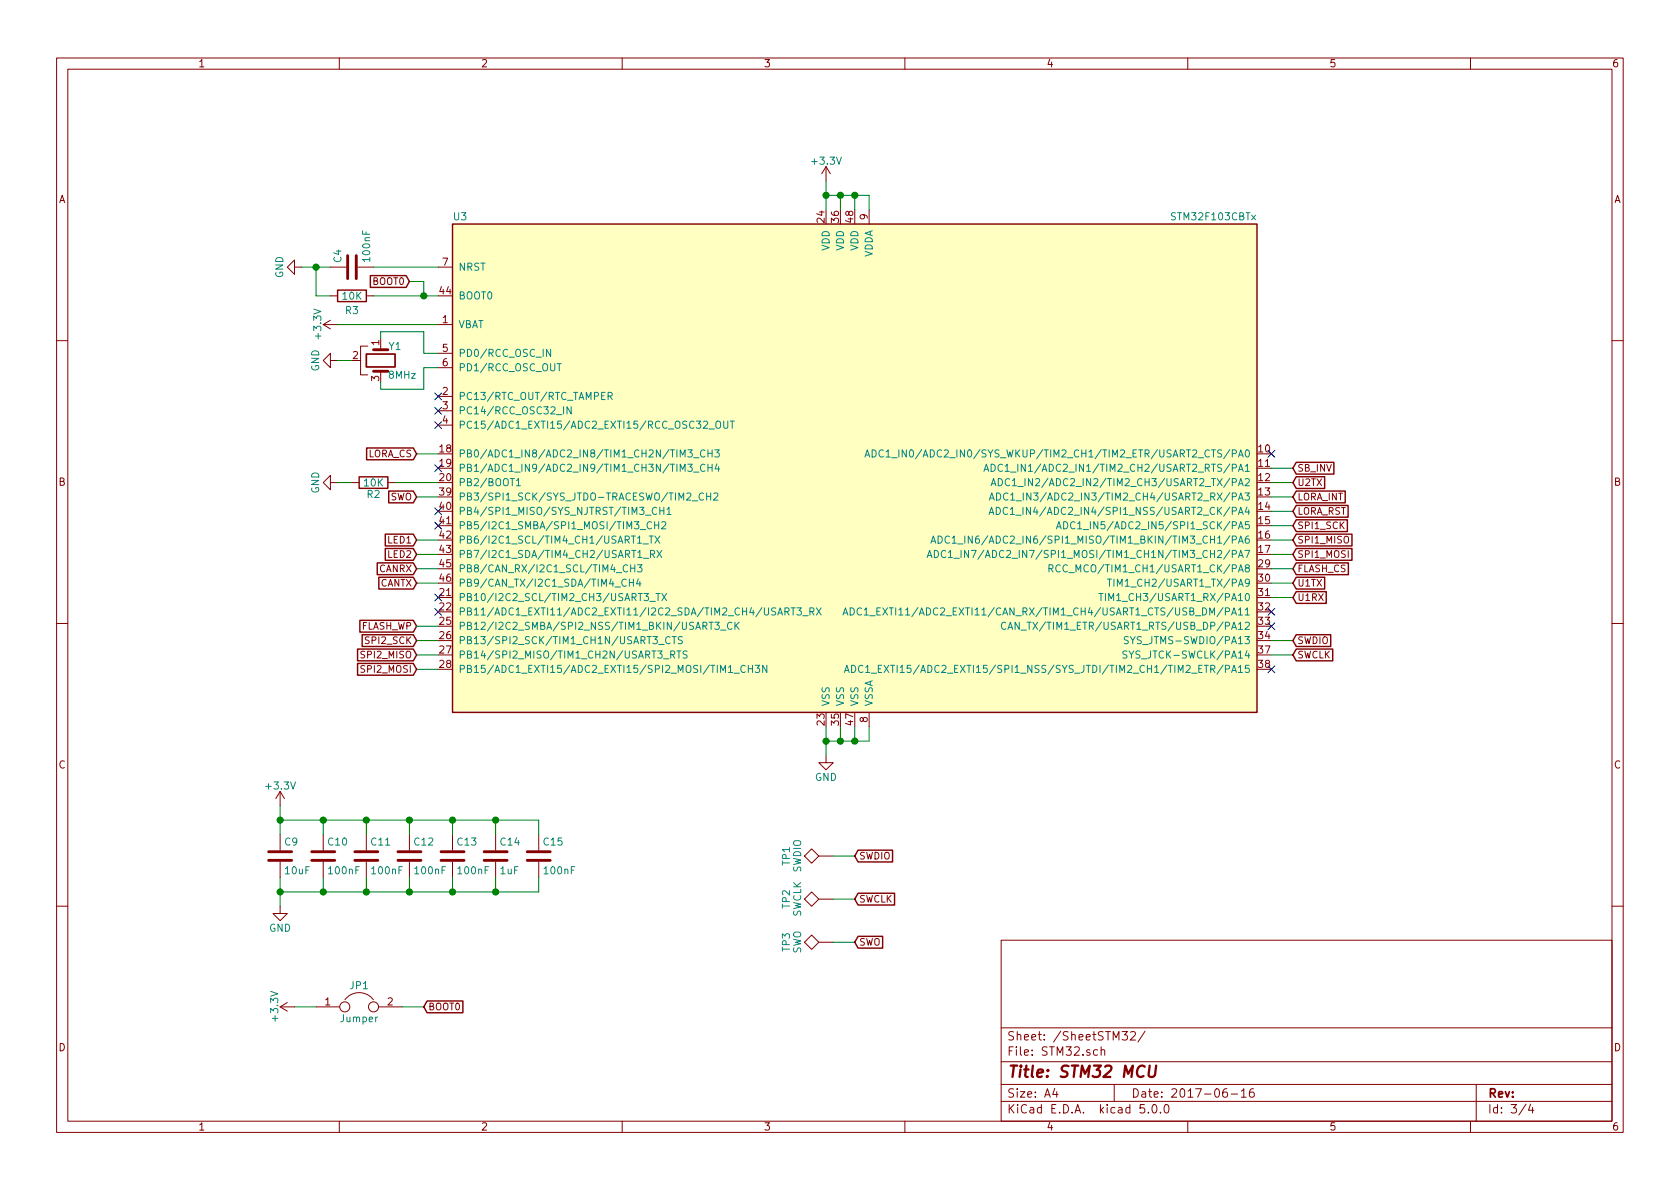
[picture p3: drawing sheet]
EESchema Schematic File Version 4
LIBS:LoRaModem-cache
EELAYER 26 0
EELAYER END
$Descr A4 11693 8268
encoding utf-8
Sheet 3 4
Title "STM32 MCU"
Date "2017-06-16"
Rev ""
Comp ""
Comment1 ""
Comment2 ""
Comment3 ""
Comment4 ""
$EndDescr
$Comp
L LoRaModem-cache:STM32F103CBTx U3
U 1 1
P 5950 3250
F 0 "U3" H 3150 4975 50  0000 L BNN
F 1 "STM32F103CBTx" H 8750 4975 50  0000 R BNN
F 2 "Housings_QFP:LQFP-48_7x7mm_Pitch0.5mm" H 8750 4925 50  0001 R TNN
F 3 "" H 5950 3250 50  0001 C CNN
	1    5950 3250
	1    0    0    -1  
$EndComp
$Comp
L LoRaModem-cache:+3.3V #PWR08
U 1 1
P 5750 1250
AR Path="/59414BC4" Ref="#PWR08"  Part="1" 
AR Path="/59414ABE/59414BC4" Ref="#PWR08"  Part="1" 
F 0 "#PWR08" H 5750 1100 50  0001 C CNN
F 1 "+3.3V" H 5750 1390 50  0000 C CNN
F 2 "" H 5750 1250 50  0001 C CNN
F 3 "" H 5750 1250 50  0001 C CNN
	1    5750 1250
	1    0    0    -1  
$EndComp
Wire Wire Line
	5750 1250 5750 1350
Wire Wire Line
	5750 1350 5850 1350
Wire Wire Line
	6050 1350 6050 1450
Connection ~ 5750 1350
Wire Wire Line
	5950 1450 5950 1350
Connection ~ 5950 1350
Wire Wire Line
	5850 1450 5850 1350
Connection ~ 5850 1350
$Comp
L LoRaModem-cache:GND #PWR09
U 1 1
P 5750 5250
F 0 "#PWR09" H 5750 5000 50  0001 C CNN
F 1 "GND" H 5750 5100 50  0000 C CNN
F 2 "" H 5750 5250 50  0001 C CNN
F 3 "" H 5750 5250 50  0001 C CNN
	1    5750 5250
	1    0    0    -1  
$EndComp
Wire Wire Line
	5750 5050 5750 5150
Wire Wire Line
	5750 5150 5850 5150
Wire Wire Line
	6050 5150 6050 5050
Connection ~ 5750 5150
Wire Wire Line
	5950 5050 5950 5150
Connection ~ 5950 5150
Wire Wire Line
	5850 5050 5850 5150
Connection ~ 5850 5150
$Comp
L LoRaModem-cache:C C4
U 1 1
P 2450 1850
F 0 "C4" H 2475 1950 50  0000 L CNN
F 1 "100nF" H 2475 1750 50  0000 L CNN
F 2 "STD_SMD:C_0603_HandSoldering" H 2488 1700 50  0001 C CNN
F 3 "" H 2450 1850 50  0001 C CNN
	1    2450 1850
	0    -1   -1   0   
$EndComp
Wire Wire Line
	2600 1850 3050 1850
$Comp
L LoRaModem-cache:R R3
U 1 1
P 2450 2050
F 0 "R3" V 2550 2050 50  0000 C CNN
F 1 "10K" V 2450 2050 50  0000 C CNN
F 2 "STD_SMD:R_0603_HandSoldering" V 2380 2050 50  0001 C CNN
F 3 "" H 2450 2050 50  0001 C CNN
	1    2450 2050
	0    1    1    0   
$EndComp
Wire Wire Line
	2600 2050 2950 2050
$Comp
L LoRaModem-cache:GND #PWR010
U 1 1
P 2100 1850
F 0 "#PWR010" H 2100 1600 50  0001 C CNN
F 1 "GND" H 2100 1700 50  0000 C CNN
F 2 "" H 2100 1850 50  0001 C CNN
F 3 "" H 2100 1850 50  0001 C CNN
	1    2100 1850
	0    1    1    0   
$EndComp
Wire Wire Line
	2100 1850 2200 1850
Wire Wire Line
	2300 2050 2200 2050
Wire Wire Line
	2200 2050 2200 1850
Connection ~ 2200 1850
$Comp
L LoRaModem-cache:+3.3V #PWR011
U 1 1
P 2350 2250
AR Path="/59414F25" Ref="#PWR011"  Part="1" 
AR Path="/59414ABE/59414F25" Ref="#PWR011"  Part="1" 
F 0 "#PWR011" H 2350 2100 50  0001 C CNN
F 1 "+3.3V" H 2350 2390 50  0000 C CNN
F 2 "" H 2350 2250 50  0001 C CNN
F 3 "" H 2350 2250 50  0001 C CNN
	1    2350 2250
	0    -1   -1   0   
$EndComp
Wire Wire Line
	2350 2250 3050 2250
$Comp
L LoRaModem-cache:R R2
U 1 1
P 2600 3350
F 0 "R2" V 2680 3350 50  0000 C CNN
F 1 "10K" V 2600 3350 50  0000 C CNN
F 2 "STD_SMD:R_0603_HandSoldering" V 2530 3350 50  0001 C CNN
F 3 "" H 2600 3350 50  0001 C CNN
	1    2600 3350
	0    1    1    0   
$EndComp
Wire Wire Line
	2750 3350 3050 3350
$Comp
L LoRaModem-cache:GND #PWR012
U 1 1
P 2350 3350
F 0 "#PWR012" H 2350 3100 50  0001 C CNN
F 1 "GND" H 2350 3200 50  0000 C CNN
F 2 "" H 2350 3350 50  0001 C CNN
F 3 "" H 2350 3350 50  0001 C CNN
	1    2350 3350
	0    1    1    0   
$EndComp
Wire Wire Line
	2350 3350 2450 3350
$Comp
L LoRaModem-cache:Crystal_GND2 Y1
U 1 1
P 2650 2500
F 0 "Y1" V 2550 2600 50  0000 C CNN
F 1 "8MHz" V 2750 2650 50  0000 C CNN
F 2 "MurataResonators:CERALOCK-CSTCE" H 2650 2500 50  0001 C CNN
F 3 "" H 2650 2500 50  0001 C CNN
	1    2650 2500
	0    1    1    0   
$EndComp
Wire Wire Line
	3050 2450 2950 2450
Wire Wire Line
	2950 2450 2950 2300
Wire Wire Line
	2950 2300 2650 2300
Wire Wire Line
	2650 2300 2650 2350
Wire Wire Line
	3050 2550 2950 2550
Wire Wire Line
	2950 2550 2950 2700
Wire Wire Line
	2950 2700 2650 2700
Wire Wire Line
	2650 2700 2650 2650
$Comp
L LoRaModem-cache:GND #PWR013
U 1 1
P 2350 2500
F 0 "#PWR013" H 2350 2250 50  0001 C CNN
F 1 "GND" H 2350 2350 50  0000 C CNN
F 2 "" H 2350 2500 50  0001 C CNN
F 3 "" H 2350 2500 50  0001 C CNN
	1    2350 2500
	0    1    1    0   
$EndComp
Wire Wire Line
	2350 2500 2450 2500
Wire Wire Line
	8850 3450 9000 3450
Wire Wire Line
	8850 3550 9000 3550
Wire Wire Line
	8850 3650 9000 3650
Wire Wire Line
	8850 3750 9000 3750
Wire Wire Line
	8850 3850 9000 3850
Text GLabel 9000 3650 2    47   Input ~ 0
SPI1_SCK
Text GLabel 9000 3750 2    47   Input ~ 0
SPI1_MISO
Text GLabel 9000 3850 2    47   Input ~ 0
SPI1_MOSI
Wire Wire Line
	8850 3350 9000 3350
Text GLabel 9000 3350 2    47   Input ~ 0
U2TX
Wire Wire Line
	8850 4050 9000 4050
Wire Wire Line
	8850 4150 9000 4150
Wire Wire Line
	8850 4450 9000 4450
Wire Wire Line
	8850 4550 9000 4550
Text GLabel 9000 4050 2    47   Input ~ 0
U1TX
Text GLabel 9000 4150 2    47   Input ~ 0
U1RX
Text GLabel 9000 4450 2    47   Input ~ 0
SWDIO
Text GLabel 9000 4550 2    47   Input ~ 0
SWCLK
Wire Wire Line
	3050 3450 2900 3450
Text GLabel 2900 3450 0    47   Input ~ 0
SWO
Wire Wire Line
	3050 3150 2900 3150
Wire Wire Line
	3050 3750 2900 3750
Wire Wire Line
	3050 3850 2900 3850
Wire Wire Line
	3050 3950 2900 3950
Wire Wire Line
	3050 4050 2900 4050
Wire Wire Line
	3050 4450 2900 4450
Wire Wire Line
	3050 4550 2900 4550
Wire Wire Line
	3050 4650 2900 4650
Text GLabel 2900 3750 0    47   Input ~ 0
LED1
Text GLabel 2900 3850 0    47   Input ~ 0
LED2
Text GLabel 2900 3950 0    47   Input ~ 0
CANRX
Text GLabel 2900 4050 0    47   Input ~ 0
CANTX
Text GLabel 9000 3950 2    47   Input ~ 0
FLASH_CS
Text GLabel 2900 4450 0    47   Input ~ 0
SPI2_SCK
Text GLabel 2900 4550 0    47   Input ~ 0
SPI2_MISO
Text GLabel 2900 4650 0    47   Input ~ 0
SPI2_MOSI
$Comp
L LoRaModem-cache:C C9
U 1 1
P 1950 5950
F 0 "C9" H 1975 6050 50  0000 L CNN
F 1 "10uF" H 1975 5850 50  0000 L CNN
F 2 "STD_SMD:C_0603_HandSoldering" H 1988 5800 50  0001 C CNN
F 3 "" H 1950 5950 50  0001 C CNN
	1    1950 5950
	1    0    0    -1  
$EndComp
$Comp
L LoRaModem-cache:C C10
U 1 1
P 2250 5950
F 0 "C10" H 2275 6050 50  0000 L CNN
F 1 "100nF" H 2275 5850 50  0000 L CNN
F 2 "STD_SMD:C_0603_HandSoldering" H 2288 5800 50  0001 C CNN
F 3 "" H 2250 5950 50  0001 C CNN
	1    2250 5950
	1    0    0    -1  
$EndComp
$Comp
L LoRaModem-cache:C C11
U 1 1
P 2550 5950
F 0 "C11" H 2575 6050 50  0000 L CNN
F 1 "100nF" H 2575 5850 50  0000 L CNN
F 2 "STD_SMD:C_0603_HandSoldering" H 2588 5800 50  0001 C CNN
F 3 "" H 2550 5950 50  0001 C CNN
	1    2550 5950
	1    0    0    -1  
$EndComp
$Comp
L LoRaModem-cache:C C12
U 1 1
P 2850 5950
F 0 "C12" H 2875 6050 50  0000 L CNN
F 1 "100nF" H 2875 5850 50  0000 L CNN
F 2 "STD_SMD:C_0603_HandSoldering" H 2888 5800 50  0001 C CNN
F 3 "" H 2850 5950 50  0001 C CNN
	1    2850 5950
	1    0    0    -1  
$EndComp
$Comp
L LoRaModem-cache:C C14
U 1 1
P 3450 5950
F 0 "C14" H 3475 6050 50  0000 L CNN
F 1 "1uF" H 3475 5850 50  0000 L CNN
F 2 "STD_SMD:C_0603_HandSoldering" H 3488 5800 50  0001 C CNN
F 3 "" H 3450 5950 50  0001 C CNN
	1    3450 5950
	1    0    0    -1  
$EndComp
$Comp
L LoRaModem-cache:C C15
U 1 1
P 3750 5950
F 0 "C15" H 3775 6050 50  0000 L CNN
F 1 "100nF" H 3775 5850 50  0000 L CNN
F 2 "STD_SMD:C_0603_HandSoldering" H 3788 5800 50  0001 C CNN
F 3 "" H 3750 5950 50  0001 C CNN
	1    3750 5950
	1    0    0    -1  
$EndComp
$Comp
L LoRaModem-cache:GND #PWR014
U 1 1
P 1950 6300
F 0 "#PWR014" H 1950 6050 50  0001 C CNN
F 1 "GND" H 1950 6150 50  0000 C CNN
F 2 "" H 1950 6300 50  0001 C CNN
F 3 "" H 1950 6300 50  0001 C CNN
	1    1950 6300
	1    0    0    -1  
$EndComp
Wire Wire Line
	1950 6100 1950 6200
$Comp
L LoRaModem-cache:+3.3V #PWR015
U 1 1
P 1950 5600
AR Path="/59467263" Ref="#PWR015"  Part="1" 
AR Path="/59414ABE/59467263" Ref="#PWR015"  Part="1" 
F 0 "#PWR015" H 1950 5450 50  0001 C CNN
F 1 "+3.3V" H 1950 5740 50  0000 C CNN
F 2 "" H 1950 5600 50  0001 C CNN
F 3 "" H 1950 5600 50  0001 C CNN
	1    1950 5600
	1    0    0    -1  
$EndComp
Wire Wire Line
	1950 5600 1950 5700
$Comp
L LoRaModem-cache:C C13
U 1 1
P 3150 5950
F 0 "C13" H 3175 6050 50  0000 L CNN
F 1 "100nF" H 3175 5850 50  0000 L CNN
F 2 "STD_SMD:C_0603_HandSoldering" H 3188 5800 50  0001 C CNN
F 3 "" H 3150 5950 50  0001 C CNN
	1    3150 5950
	1    0    0    -1  
$EndComp
Wire Wire Line
	1950 5700 2250 5700
Wire Wire Line
	3750 5700 3750 5800
Connection ~ 1950 5700
Wire Wire Line
	3450 5800 3450 5700
Connection ~ 3450 5700
Wire Wire Line
	3150 5800 3150 5700
Connection ~ 3150 5700
Wire Wire Line
	2850 5800 2850 5700
Connection ~ 2850 5700
Wire Wire Line
	2550 5800 2550 5700
Connection ~ 2550 5700
Wire Wire Line
	2250 5800 2250 5700
Connection ~ 2250 5700
Wire Wire Line
	1950 6200 2250 6200
Wire Wire Line
	3750 6200 3750 6100
Connection ~ 1950 6200
Wire Wire Line
	3450 6100 3450 6200
Connection ~ 3450 6200
Wire Wire Line
	3150 6100 3150 6200
Connection ~ 3150 6200
Wire Wire Line
	2850 6100 2850 6200
Connection ~ 2850 6200
Wire Wire Line
	2550 6100 2550 6200
Connection ~ 2550 6200
Wire Wire Line
	2250 6100 2250 6200
Connection ~ 2250 6200
Text GLabel 2900 3150 0    47   Input ~ 0
LORA_CS
Text GLabel 9000 3450 2    47   Input ~ 0
LORA_INT
Text GLabel 9000 3550 2    47   Input ~ 0
LORA_RST
Wire Wire Line
	9000 3950 8850 3950
Text GLabel 2900 4350 0    47   Input ~ 0
FLASH_WP
$Comp
L LoRaModem-cache:Jumper JP1
U 1 1
P 2500 7000
F 0 "JP1" H 2500 7150 50  0000 C CNN
F 1 "Jumper" H 2500 6920 50  0000 C CNN
F 2 "PCB_Misc:JUMPER_SMALL" H 2500 7000 50  0001 C CNN
F 3 "" H 2500 7000 50  0001 C CNN
	1    2500 7000
	1    0    0    -1  
$EndComp
$Comp
L LoRaModem-cache:+3.3V #PWR016
U 1 1
P 2050 7000
AR Path="/5947C94D" Ref="#PWR016"  Part="1" 
AR Path="/59414ABE/5947C94D" Ref="#PWR016"  Part="1" 
F 0 "#PWR016" H 2050 6850 50  0001 C CNN
F 1 "+3.3V" H 2050 7140 50  0000 C CNN
F 2 "" H 2050 7000 50  0001 C CNN
F 3 "" H 2050 7000 50  0001 C CNN
	1    2050 7000
	0    -1   -1   0   
$EndComp
Wire Wire Line
	2050 7000 2200 7000
Wire Wire Line
	2800 7000 2950 7000
Text GLabel 2950 7000 2    47   Input ~ 0
BOOT0
Wire Wire Line
	2950 2050 2950 1950
Wire Wire Line
	2950 1950 2850 1950
Connection ~ 2950 2050
Text GLabel 2850 1950 0    47   Input ~ 0
BOOT0
Wire Wire Line
	8850 3250 9000 3250
Text GLabel 9000 3250 2    47   Input ~ 0
SB_INV
$Comp
L LoRaModem-cache:TEST TP1
U 1 1
P 5800 5950
F 0 "TP1" H 5800 6250 50  0000 C BNN
F 1 "SWDIO" H 5800 6200 50  0000 C CNN
F 2 "PCB_Misc:TESTPAD_SMALL" H 5800 5950 50  0001 C CNN
F 3 "" H 5800 5950 50  0001 C CNN
	1    5800 5950
	0    -1   -1   0   
$EndComp
$Comp
L LoRaModem-cache:TEST TP2
U 1 1
P 5800 6250
F 0 "TP2" H 5800 6550 50  0000 C BNN
F 1 "SWCLK" H 5800 6500 50  0000 C CNN
F 2 "PCB_Misc:TESTPAD_SMALL" H 5800 6250 50  0001 C CNN
F 3 "" H 5800 6250 50  0001 C CNN
	1    5800 6250
	0    -1   -1   0   
$EndComp
$Comp
L LoRaModem-cache:TEST TP3
U 1 1
P 5800 6550
F 0 "TP3" H 5800 6850 50  0000 C BNN
F 1 "SWO" H 5800 6800 50  0000 C CNN
F 2 "PCB_Misc:TESTPAD_SMALL" H 5800 6550 50  0001 C CNN
F 3 "" H 5800 6550 50  0001 C CNN
	1    5800 6550
	0    -1   -1   0   
$EndComp
Wire Wire Line
	5800 5950 5950 5950
Wire Wire Line
	5800 6250 5950 6250
Wire Wire Line
	5800 6550 5950 6550
Text GLabel 5950 5950 2    47   Input ~ 0
SWDIO
Text GLabel 5950 6250 2    47   Input ~ 0
SWCLK
Text GLabel 5950 6550 2    47   Input ~ 0
SWO
Wire Wire Line
	2900 4350 3050 4350
Wire Wire Line
	5750 1350 5750 1450
Wire Wire Line
	5950 1350 6050 1350
Wire Wire Line
	5850 1350 5950 1350
Wire Wire Line
	5750 5150 5750 5250
Wire Wire Line
	5950 5150 6050 5150
Wire Wire Line
	5850 5150 5950 5150
Wire Wire Line
	2200 1850 2300 1850
Wire Wire Line
	1950 5700 1950 5800
Wire Wire Line
	3450 5700 3750 5700
Wire Wire Line
	3150 5700 3450 5700
Wire Wire Line
	2850 5700 3150 5700
Wire Wire Line
	2550 5700 2850 5700
Wire Wire Line
	2250 5700 2550 5700
Wire Wire Line
	1950 6200 1950 6300
Wire Wire Line
	3450 6200 3750 6200
Wire Wire Line
	3150 6200 3450 6200
Wire Wire Line
	2850 6200 3150 6200
Wire Wire Line
	2550 6200 2850 6200
Wire Wire Line
	2250 6200 2550 6200
Wire Wire Line
	2950 2050 3050 2050
NoConn ~ 8850 3150
NoConn ~ 8850 4650
NoConn ~ 3050 2750
NoConn ~ 3050 2850
NoConn ~ 3050 2950
NoConn ~ 3050 3250
NoConn ~ 3050 3550
NoConn ~ 3050 3650
NoConn ~ 3050 4150
NoConn ~ 3050 4250
NoConn ~ 8850 4350
NoConn ~ 8850 4250
$EndSCHEMATC
